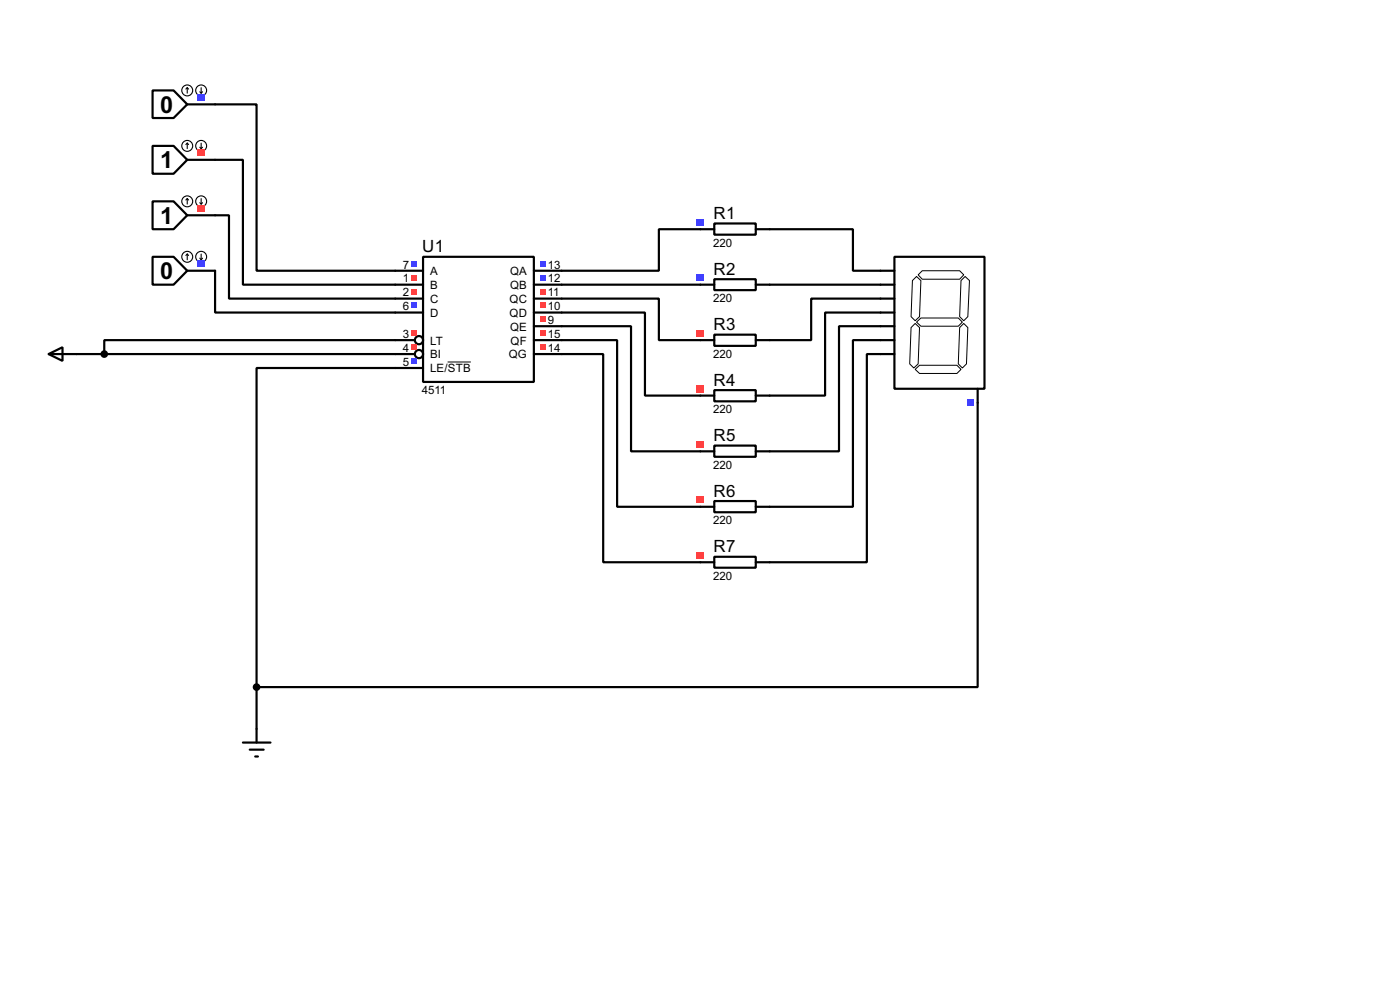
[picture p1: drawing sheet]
<svg xmlns="http://www.w3.org/2000/svg" width="256mm" height="180mm" viewBox="0 0 256 180" stroke-linecap="round" stroke-linejoin="round" font-family="sans-serif">
<g fill="none" stroke="#000" stroke-width=".4">
<path d="M39.4 19.1h7.6v30.5h30.5M39.4 39.4h2.6v15.3h35.5M39.4 29.3h5.1v22.8h33M39.4 49.6v7.6h38.1M77.5 47h20.3v22.9h-20.3zM97.8 54.7h22.9v7.6h7.6M97.8 57.2h20.4v15.2h10.1M97.8 59.7h17.8v22.9h12.7M97.8 52.1h30.5M128.3 42h-7.6v7.6h-22.9M141 42h15.3v7.6h5M141 52.1h20.3"/>
<path d="M161.3 54.7h-12.7v7.6h-7.6M161.3 57.2h-10.1v15.2h-10.2M161.3 59.7h-7.6v22.9h-12.7M14 64.8h62M76 62.3h-56.9v2.5M77.5 67.4h-30.5v58.4M97.8 62.3h15.3v30.5h15.2M97.8 64.8h12.7v38.1h17.8M161.3 62.3h-5v30.5h-15.3M161.3 64.8h-2.5v38.1h-17.8M179.1 73.7v52.1h-132.1M47 125.8v7.6"/>
<circle cx="76.7" cy="62.3" r=".75"/>
<circle cx="76.7" cy="64.8" r=".75"/>
</g>
<path d="M82 66.3h4.3" fill="none" stroke="#000" stroke-width=".18"/>
<path d="M75.4 47.8h1v1h-1z" fill="#4040ff"/>
<g fill="#ff4040">
<path d="M75.4 50.3h1v1.1h-1z"/>
<path d="M75.4 52.9h1v1h-1z"/>
</g>
<path d="M75.4 55.4h1v1h-1z" fill="#4040ff"/>
<g fill="#ff4040">
<path d="M75.4 60.5h1v1h-1z"/>
<path d="M75.4 63h1v1.1h-1z"/>
</g>
<g fill="#4040ff">
<path d="M75.4 65.6h1v1h-1z"/>
<path d="M99 47.8h1v1h-1z"/>
<path d="M99 50.3h1v1.1h-1z"/>
</g>
<g fill="#ff4040">
<path d="M99 52.9h1v1h-1z"/>
<path d="M99 55.4h1v1h-1z"/>
<path d="M99 58h1v1h-1z"/>
<path d="M99 60.5h1v1h-1z"/>
<path d="M99 63h1v1.1h-1z"/>
</g>
<path d="M161.3 49.6h2.6M161.3 52.1h2.6M161.3 54.7h2.6M161.3 57.2h2.6M161.3 59.7h2.6M163.9 47h16.5v24.2h-16.5zM161.3 62.3h2.6M161.3 64.8h2.6M179.1 71.2v2.5" fill="none" stroke="#000" stroke-width=".4"/>
<path d="M166.9 60l.8-.8 .8 .8-.3 6.6-.8 .8-.7-.8zM167.2 51.4l.7-.8 .8 .8-.2 6.6-.8 .7-.8-.7zM167.9 59l.8-.8h6.9l.7 .8-.7 .7h-6.9zM168.2 50.3l.8-.7h6.8l.8 .7-.8 .8h-6.8zM175.8 60l.8-.8 .7 .8-.2 6.6-.8 .8-.7-.8zM176.1 51.4l.7-.8 .8 .8-.3 6.6-.7 .7-.8-.7zM167.7 67.6l.8-.7h6.8l.8 .7-.8 .8h-6.8z" fill="none" stroke="#000" stroke-width=".18"/>
<path d="M177.2 73.1h1.3v1.2h-1.3z" fill="#4040ff"/>
<path d="M128.3 42h2.6M130.9 40.9h7.6v2.1h-7.6zM138.5 42h2.5" fill="none" stroke="#000" stroke-width=".4"/>
<path d="M127.7 40.1h1.3v1.2h-1.3z" fill="#4040ff"/>
<path d="M128.3 52.1h2.6M130.9 51.1h7.6v2h-7.6zM138.5 52.1h2.5" fill="none" stroke="#000" stroke-width=".4"/>
<path d="M127.7 50.2h1.3v1.3h-1.3z" fill="#4040ff"/>
<path d="M128.3 62.3h2.6M130.9 61.3h7.6v2h-7.6zM138.5 62.3h2.5" fill="none" stroke="#000" stroke-width=".4"/>
<path d="M127.7 60.4h1.3v1.2h-1.3z" fill="#ff4040"/>
<path d="M128.3 72.4h2.6M130.9 71.4h7.6v2.1h-7.6zM138.5 72.4h2.5" fill="none" stroke="#000" stroke-width=".4"/>
<path d="M127.7 70.5h1.3v1.3h-1.3z" fill="#ff4040"/>
<path d="M128.3 82.6h2.6M130.9 81.6h7.6v2h-7.6zM138.5 82.6h2.5" fill="none" stroke="#000" stroke-width=".4"/>
<path d="M127.7 80.7h1.3v1.3h-1.3z" fill="#ff4040"/>
<path d="M128.3 92.8h2.6M130.9 91.7h7.6v2.1h-7.6zM138.5 92.8h2.5" fill="none" stroke="#000" stroke-width=".4"/>
<path d="M127.7 90.9h1.3v1.2h-1.3z" fill="#ff4040"/>
<path d="M28 47h3.8l2.5 2.6-2.5 2.5h-3.8zM34.3 49.6h5.1" fill="none" stroke="#000" stroke-width=".4"/>
<g fill="none" stroke="#000" stroke-width=".2">
<path d="M34.3 46.5l-.2 .3M34.3 46.5l.3 .3M34.3 46.5v1.1M36.6 47.3l.3 .3M36.9 46.5v1.1M37.1 47.3l-.2 .3"/>
<circle cx="34.3" cy="47" r="1"/>
<circle cx="36.8" cy="47" r="1"/>
</g>
<path d="M36.2 47.7h1.3v1.2h-1.3z" fill="#4040ff"/>
<path d="M8.9 64.8l2.6-1.2v2.5zM8.9 64.8h5.1M128.3 102.9h2.6M130.9 101.9h7.6v2h-7.6zM138.5 102.9h2.5M44.5 135.9h5.1M45.8 137.2h2.5M46.8 138.5h.5M47 133.4v2.5" fill="none" stroke="#000" stroke-width=".4"/>
<circle cx="19.1" cy="64.8" r=".5" fill="#000" stroke="#000" stroke-width=".4"/>
<path d="M127.7 101h1.3v1.3h-1.3z" fill="#ff4040"/>
<circle cx="47" cy="125.8" r=".5" fill="#000" stroke="#000" stroke-width=".4"/>
<path d="M28 36.9h3.8l2.5 2.5-2.5 2.6h-3.8zM34.3 39.4h5.1" fill="none" stroke="#000" stroke-width=".4"/>
<g fill="none" stroke="#000" stroke-width=".2">
<path d="M34.3 36.4l-.2 .2M34.3 36.4l.3 .2M34.3 36.4v1M36.6 37.1l.3 .3M36.9 36.4v1M37.1 37.1l-.2 .3"/>
<circle cx="34.3" cy="36.9" r="1"/>
<circle cx="36.8" cy="36.9" r="1"/>
</g>
<path d="M36.2 37.5h1.3v1.3h-1.3z" fill="#ff4040"/>
<path d="M28 26.7h3.8l2.5 2.6-2.5 2.5h-3.8zM34.3 29.3h5.1" fill="none" stroke="#000" stroke-width=".4"/>
<g fill="none" stroke="#000" stroke-width=".2">
<path d="M34.3 26.2l-.2 .3M34.3 26.2l.3 .3M34.3 26.2v1M36.6 27l.3 .2M36.9 26.2v1M37.1 27l-.2 .2"/>
<circle cx="34.3" cy="26.7" r="1"/>
<circle cx="36.8" cy="26.7" r="1"/>
</g>
<path d="M36.2 27.4h1.3v1.2h-1.3z" fill="#ff4040"/>
<path d="M28 16.6h3.8l2.5 2.5-2.5 2.5h-3.8zM34.3 19.1h5.1" fill="none" stroke="#000" stroke-width=".4"/>
<g fill="none" stroke="#000" stroke-width=".2">
<path d="M34.3 16.1l-.2 .2M34.3 16.1l.3 .2M34.3 16.1v1M36.6 16.8l.3 .3M36.9 16.1v1M37.1 16.8l-.2 .3"/>
<circle cx="34.3" cy="16.6" r="1"/>
<circle cx="36.8" cy="16.6" r="1"/>
</g>
<path d="M36.2 17.2h1.3v1.3h-1.3z" fill="#4040ff"/>
<g font-size="4.8">
<text x="29.4" y="20.6">0</text>
<text x="29.4" y="30.8">1</text>
<text x="29.4" y="40.9">1</text>
<text x="29.4" y="51.1">0</text>
</g>
<g font-size="3.5">
<text x="130.7" y="40.1">R1</text>
<text x="77.4" y="46.2">U1</text>
<text x="130.7" y="50.3">R2</text>
<text x="130.7" y="60.5">R3</text>
<text x="130.7" y="70.6">R4</text>
<text x="130.7" y="80.8">R5</text>
<text x="130.7" y="90.9">R6</text>
<text x="130.7" y="101.1">R7</text>
</g>
<g font-size="2.4">
<text x="130.7" y="45.2">220</text>
<text x="73.8" y="49.2">7</text>
<text x="73.8" y="51.7">1</text>
<text x="78.8" y="50.4">A</text>
<text x="78.8" y="52.9">B</text>
<text x="93.4" y="50.4">QA</text>
<text x="93.4" y="52.9">QB</text>
<text x="100.4" y="49.2">13</text>
<text x="100.4" y="51.7">12</text>
<text x="73.8" y="54.3">2</text>
<text x="73.8" y="56.8">6</text>
<text x="78.8" y="55.4">C</text>
<text x="78.8" y="58">D</text>
<text x="93.3" y="55.4">QC</text>
<text x="93.3" y="58">QD</text>
<text x="100.4" y="54.3">11</text>
<text x="100.4" y="56.8">10</text>
<text x="100.4" y="59.3">9</text>
<text x="130.7" y="55.3">220</text>
<text x="73.8" y="61.9">3</text>
<text x="73.8" y="64.4">4</text>
<text x="78.8" y="63.1">LT</text>
<text x="78.8" y="65.6">BI</text>
<text x="93.2" y="65.6">QG</text>
<text x="93.4" y="60.5">QE</text>
<text x="93.5" y="63.1">QF</text>
<text x="100.4" y="61.9">15</text>
<text x="100.4" y="64.4">14</text>
<text x="130.7" y="65.5">220</text>
<text x="73.8" y="67">5</text>
<text x="78.8" y="68.1">LE/STB</text>
<text x="77.3" y="72.1">4511</text>
<text x="130.7" y="75.7">220</text>
<text x="130.7" y="85.8">220</text>
<text x="130.7" y="96">220</text>
<text x="130.7" y="106.1">220</text>
</g>
</svg>
